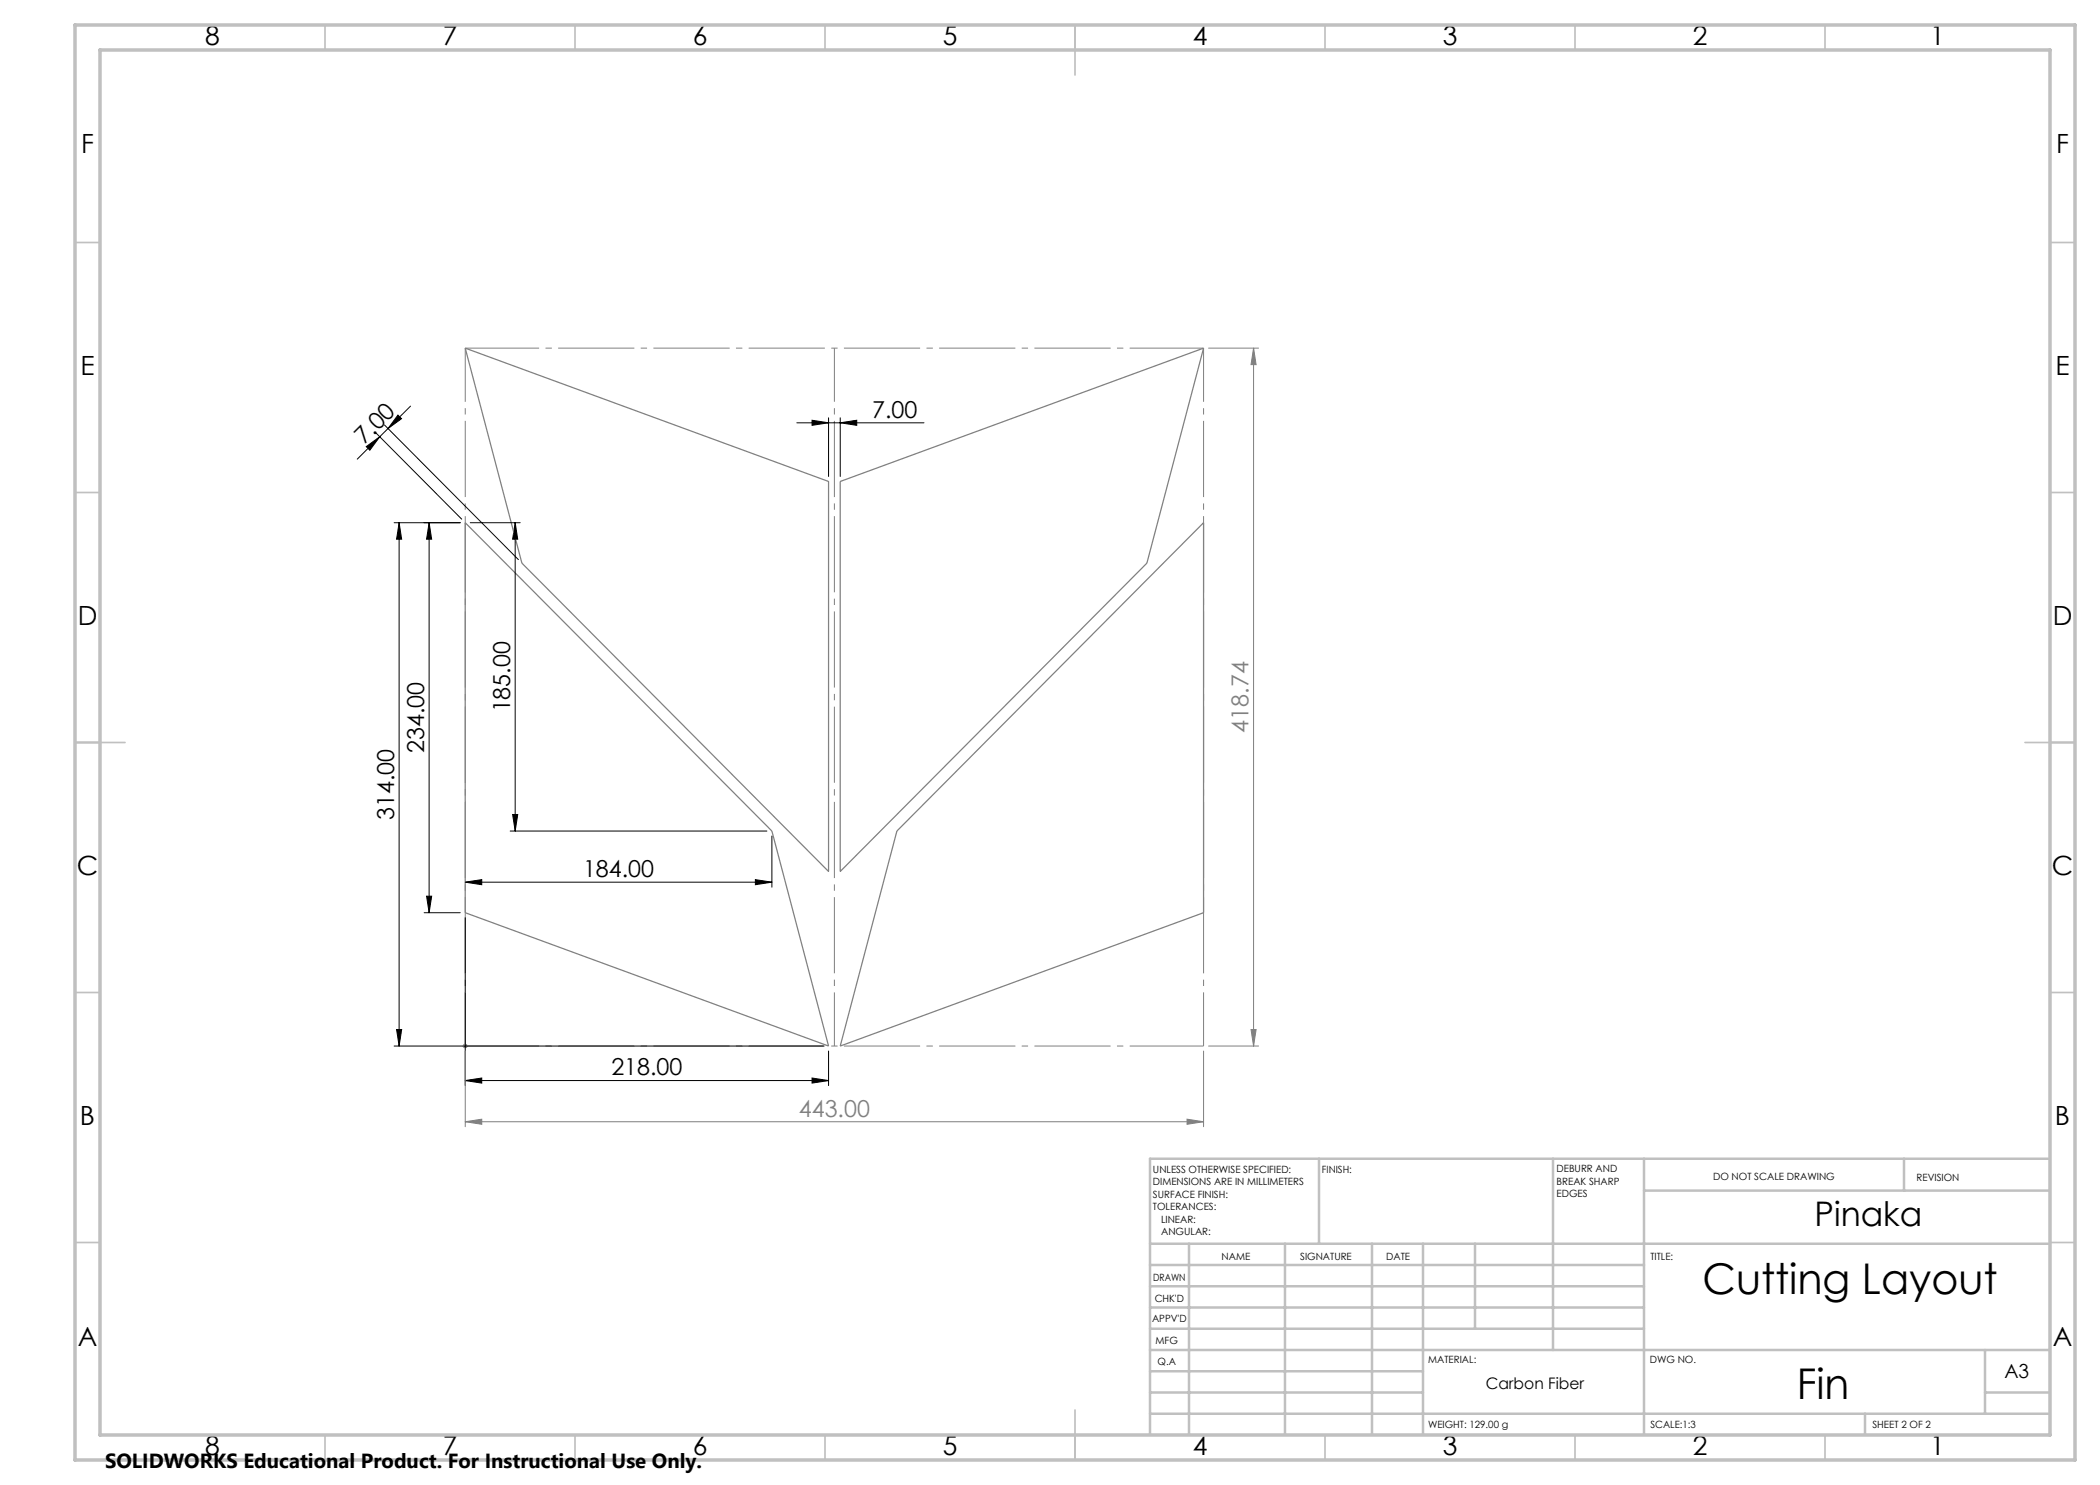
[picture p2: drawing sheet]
<svg xmlns="http://www.w3.org/2000/svg" width="420mm" height="297mm" viewBox="0 0 420 297" stroke-linecap="round" stroke-linejoin="round" font-family="sans-serif">
<g fill="none" stroke="#000" stroke-width=".2">
<path d="M73.3 89.3l2.6-1.9-1.9 2.6zM75.2 86.6l17.1 17.2M76.9 85l26.8 26.9M79.6 83l.7 .7-2.7 2zM82.1 81.2l-10.7 10.6M159.4 84.6h25.4M162.4 84.1l3.3 .5-3.3 .5zM165.7 83.6v11.7M168 84.6l3.3-.5v1zM168 83.6v11.7M78.8 104.5h13.2M79.8 104.5v104.7"/>
<path d="M79.8 104.5l.5 3.3h-1zM85.8 104.5v78M85.8 104.5l.5 3.3h-1zM94 104.5h10M103 104.5v61.7M103 104.5l.5 3.3h-1zM85.3 179.2h1l-.5 3.3zM93 176.4l3.3-.5v1zM93 176.4h61.4M102 166.2h51.4M102.5 162.9h1l-.5 3.3zM151.1 175.9l3.3 .5-3.3 .5z"/>
<path d="M154.4 167.2v10.2M84.8 182.5h7.2M93 183.5v33.6M78.8 209.2h85.9M79.3 205.9h1l-.5 3.3zM93 216.1l3.3-.5v1zM93 216.1h72.7M162.4 215.6l3.3 .5-3.3 .5zM165.7 210.2v6.9"/>
</g>
<g fill="none" stroke="#808080" stroke-width=".2">
<path d="M241.7 69.6h10M250.7 69.6l.5 3.3h-1zM250.7 69.6v139.6M92.5 209.2h1M92.7 208.9l.7 .7M93 208.7v1M93 210.2v15.1M93.4 208.9l-.7 .7M240.7 210.2v15.1M241.7 209.2h10M250.2 205.9h1l-.5 3.3zM93 224.3l3.3-.5v1.1z"/>
<path d="M93 224.3h147.7M237.4 223.8l3.3 .5-3.3 .6z"/>
</g>
<path d="M93 69.6l72.7 26.7v78l-61.3-61.7zM168 96.3l72.7-26.7-11.3 43-61.4 61.7zM93 104.5l61.4 61.7 11.3 43-72.7-26.7zM240.7 104.5v78l-72.7 26.7 11.4-43z" fill="none" stroke="#808080" stroke-width=".25"/>
<path d="M93 69.6h147.7M93 209.2h147.7" fill="none" stroke="#808080" stroke-width=".2" stroke-dasharray="15.2 1.3 1.3 1.3" stroke-dashoffset=".5" stroke-linecap="butt"/>
<path d="M93 69.6v139.6M166.9 69.6v139.6M240.7 69.6v139.6" fill="none" stroke="#808080" stroke-width=".2" stroke-dasharray="15.2 1.3 1.3 1.3" stroke-dashoffset="4.5" stroke-linecap="butt"/>
<g fill="none" stroke="#c0c0c0" stroke-width=".35">
<path d="M65 5v5M115 5v5M165 5v5M215 5v10M265 5v5M315 5v5M365 5v5M15 48.5h5M410 48.5h5M15 98.5h5M410 98.5h5M15 148.5h10"/>
<path d="M405 148.5h10M15 198.5h5M410 198.5h5M15 248.5h5M410 248.5h5M65 287v5M115 287v5M165 287v5M215 282v10M265 287v5M315 287v5M365 287v5"/>
</g>
<g fill="none" stroke="#c0c0c0" stroke-width=".5">
<path d="M263.8 231.8v17M310.6 231.8v38.2M328.8 231.8v55.2M328.8 238.1h81.2M380.8 231.8v6.3M410 231.8h-180v55.2M230 248.8h180M230 257.3h98.8M230 253h98.8M237.8 248.8v38.2M257 248.8v38.2M274.4 248.8v38.2"/>
<path d="M284.6 248.8v38.2M295 248.8v17M230 265.8h98.8M230 261.5h98.8M230 278.5h54.6M230 274.3h54.6M230 270h180M397 278.5h13M397 270v12.8M230 282.8h180M373 282.8v4.2"/>
</g>
<path d="M15 5h400v287h-400zM20 10h390v277h-390z" fill="none" stroke="#c0c0c0" stroke-width=".7"/>
<g fill="#000">
<path d="M79.6 83l.7 .7-2.7 2zM73.3 89.3l2.6-1.9-1.9 2.6z"/>
<path d="M162.4 84.1l3.3 .5-3.3 .5zM168 84.6l3.3-.5v1z"/>
<path d="M85.8 104.5l.5 3.3h-1zM85.3 179.2h1l-.5 3.3z"/>
<path d="M151.1 175.9l3.3 .5-3.3 .5zM93 176.4l3.3-.5v1z"/>
<path d="M79.3 205.9h1l-.5 3.3zM79.8 104.5l.5 3.3h-1zM102.5 162.9h1l-.5 3.3zM103 104.5l.5 3.3h-1z"/>
<path d="M93 216.1l3.3-.5v1zM162.4 215.6l3.3 .5-3.3 .5z"/>
</g>
<g fill="#808080">
<path d="M93 224.3l3.3-.5v1.1zM237.4 223.8l3.3 .5-3.3 .6z"/>
<path d="M250.7 69.6l.5 3.3h-1zM250.2 205.9h1l-.5 3.3z"/>
</g>
<g font-size="8.5">
<text x="340.5" y="258.8">Cutting Layout</text>
<text x="359.3" y="279.7">Fin</text>
</g>
<text font-size="6.8" x="362.9" y="245.2">Pinaka</text>
<g font-size="5.3">
<text x="41" y="8.9">8</text>
<text x="88.5" y="8.9">7</text>
<text x="138.5" y="8.9">6</text>
<text x="188.5" y="8.9">5</text>
<text x="238.5" y="8.9">4</text>
<text x="288.5" y="8.9">3</text>
<text x="338.5" y="8.9">2</text>
<text x="386" y="8.9">1</text>
<text x="16.2" y="30.7">F</text>
<text x="411.2" y="30.7">F</text>
<text x="16.1" y="74.9">E</text>
<text x="411.1" y="74.9">E</text>
<text x="15.5" y="124.9">D</text>
<text x="410.5" y="124.9">D</text>
<text x="15.4" y="174.9">C</text>
<text x="410.4" y="174.9">C</text>
<text x="16" y="224.9">B</text>
<text x="411" y="224.9">B</text>
<text x="15.5" y="269.2">A</text>
<text x="410.5" y="269.2">A</text>
<text x="41" y="290.9">8</text>
<text x="88.5" y="290.9">7</text>
<text x="138.5" y="290.9">6</text>
<text x="188.5" y="290.9">5</text>
<text x="238.5" y="290.9">4</text>
<text x="288.5" y="290.9">3</text>
<text x="338.5" y="290.9">2</text>
<text x="386" y="290.9">1</text>
</g>
<g font-size="4.7">
<text x="174.5" y="83.5">7.00</text>
<text x="72.9" y="89" transform="rotate(-45 72.9 89)">7.00</text>
<text x="102" y="142.5" transform="rotate(-90 102 142.5)">185.00</text>
<text x="84.8" y="150.7" transform="rotate(-90 84.8 150.7)">234.00</text>
<text x="78.8" y="164" transform="rotate(-90 78.8 164)">314.00</text>
<text x="116.6" y="175.4">184.00</text>
<text x="122.3" y="215.1">218.00</text>
</g>
<g font-size="4.7" fill="#808080">
<text x="249.7" y="146.5" transform="rotate(-90 249.7 146.5)">418.74</text>
<text x="159.8" y="223.3">443.00</text>
</g>
<text font-size="4.1" x="21" y="293.7">SOLIDWORKS Educational Product. For Instructional Use Only.</text>
<text font-size="3.9" x="400.9" y="275.5">A3</text>
<text font-size="3.2" x="297.2" y="277.9">Carbon Fiber</text>
<g font-size="2">
<text x="230.6" y="234.6">UNLESS OTHERWISE SPECIFIED:</text>
<text x="230.6" y="237.1">DIMENSIONS ARE IN MILLIMETERS</text>
<text x="230.6" y="239.6">SURFACE FINISH:</text>
<text x="264.4" y="234.6">FINISH:</text>
<text x="311.3" y="234.5">DEBURR AND</text>
<text x="311.3" y="237">BREAK SHARP</text>
<text x="311.3" y="239.5">EDGES</text>
<text x="342.6" y="236">DO NOT SCALE DRAWING</text>
<text x="383.3" y="236.2">REVISION</text>
<text x="230.6" y="242.1">TOLERANCES:</text>
<text x="232.2" y="244.6">LINEAR:</text>
<text x="232.2" y="247.1">ANGULAR:</text>
<text x="244.3" y="252">NAME</text>
<text x="260" y="251.9">SIGNATURE</text>
<text x="277.2" y="251.9">DATE</text>
<text x="330.1" y="251.9">TITLE:</text>
<text x="230.6" y="256.1">DRAWN</text>
<text x="230.9" y="260.3">CHK'D</text>
<text x="230.4" y="264.4">APPV'D</text>
<text x="231.1" y="268.8">MFG</text>
<text x="231.5" y="273">Q.A</text>
<text x="285.6" y="272.5">MATERIAL:</text>
<text x="330" y="272.5">DWG NO.</text>
<text x="285.6" y="285.5">WEIGHT: 129.00 g</text>
<text x="330.1" y="285.6">SCALE:1:3</text>
<text x="374.5" y="285.6">SHEET 2 OF 2</text>
</g>
</svg>
